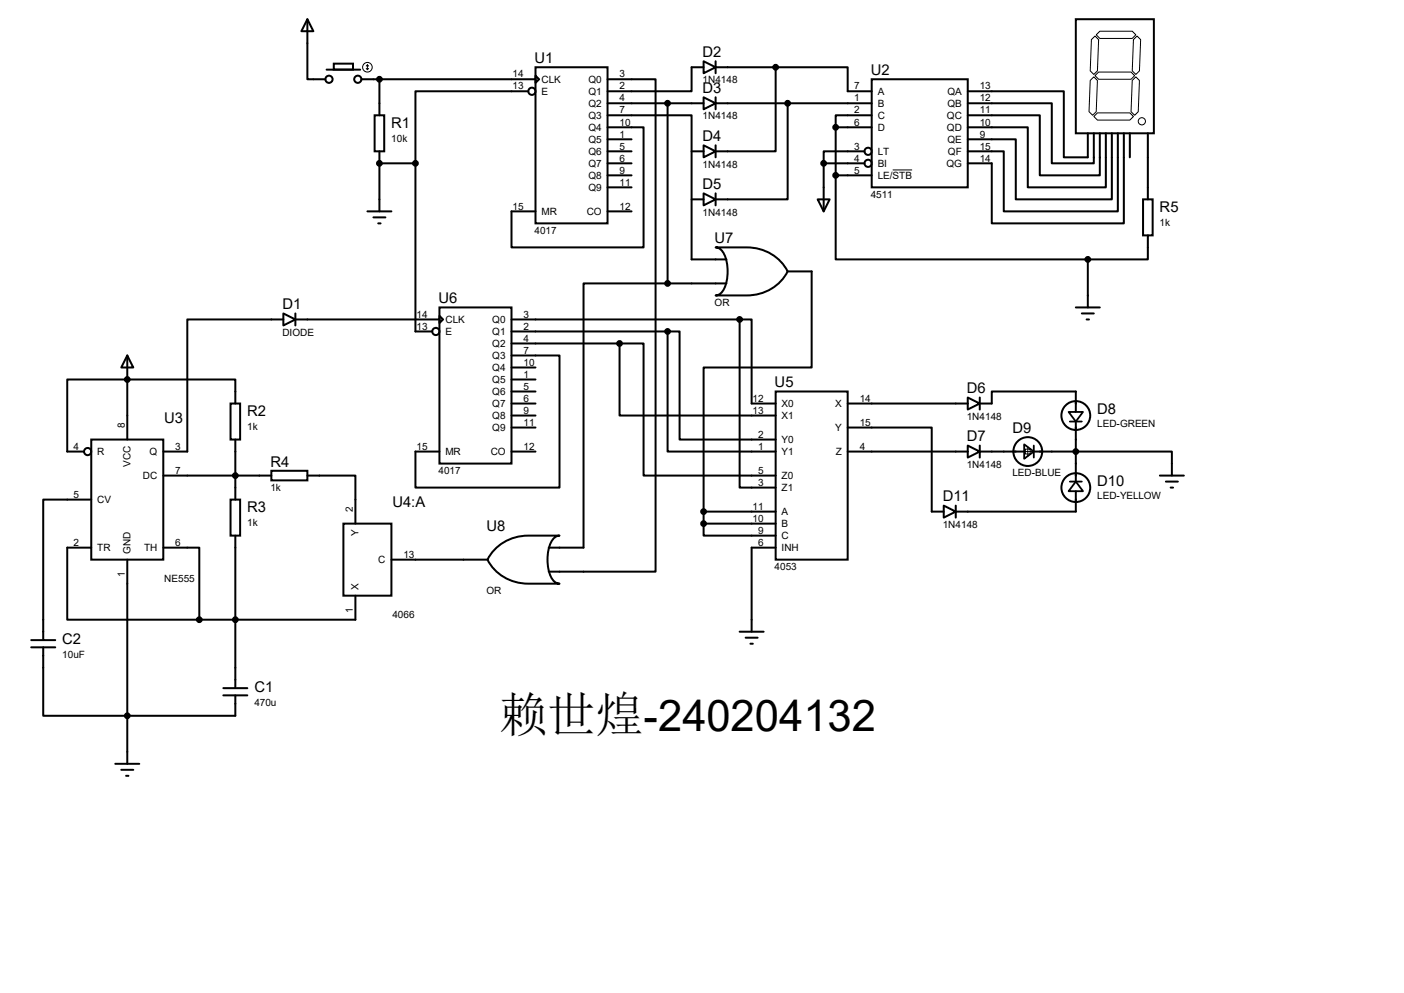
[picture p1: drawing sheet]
<svg xmlns="http://www.w3.org/2000/svg" width="297mm" height="210mm" viewBox="0 0 297 210" stroke-linecap="round" stroke-linejoin="round" font-family="sans-serif">
<g fill="none" stroke="#000" stroke-width=".42">
<path d="M65 4.1l1.3 2.5h-2.5zM65 4.1v12.7h3.8M69.1 14.7h7.1M70.6 13.5h4.1v1.2h-4.1zM76.5 16.8h36.8M80.3 16.8v7.6M111.8 19.3h-23.9v15.2M113.3 14.2h15.2v33h-15.2zM113.3 16l.7 .8-.7 .7zM128.5 16.8h10.2v104.1h-22.6M148.8 13l2.6 1.2-2.6 1.3zM148.8 14.2h-2.5v5.1h-17.8"/>
<path d="M151.4 14.2h12.7M151.4 13v2.5M164.1 14.2h15.2v5.1h5.1M164.1 14.2v17.8h-12.7M184.4 16.8h20.3v22.8h-20.3zM204.7 19.3h20.3v14h5.1v-5.1M227.6 4.1h16.5v24.1h-16.5zM79.2 24.4h2.1v7.6h-2.1zM80.3 32v12.7M80.3 34.5h7.6M87.9 34.5v35.6h3.5M128.5 26.9h7.6v25.4h-27.9v-7.6h5.1"/>
<path d="M128.5 24.4h17.8v30.5h7.4M128.5 34.5h5.1M128.5 21.8h20.3M128.5 37.1h5.1M128.5 29.5h5.1M128.5 32h5.1M128.5 39.6h5.1M141.2 21.8v38.1M146.3 32h2.5M148.8 20.6l2.6 1.2-2.6 1.3zM148.8 30.7l2.6 1.3-2.6 1.3zM151.4 21.8h33"/>
<path d="M151.4 20.6v2.5M151.4 30.7v2.6M166.6 21.8v20.4h-15.2M174.2 34.5h8.7M174.2 34.5v10.2M176.8 37.1v17.8h53.3M176.8 37.1h7.6M176.8 26.9v10.2M176.8 26.9h7.6M182.9 32h-8.7v2.5M184.4 24.4h-7.6v2.5M204.7 24.4h15.3v12.7h12.7v-8.9"/>
<path d="M204.7 21.8h17.8v12.7h8.9v-6.3M204.7 26.9h12.7v12.7h16.5v-11.4M235.2 28.2v14h-20.3v-12.7h-10.2M236.5 28.2v16.5h-24.2v-12.7h-7.6M237.7 28.2v19h-27.9v-12.7h-5.1M239 28.2v5.1M242.8 28.2v14M77.7 44.7h5.1M79 46h2.5M80 47.2h.5M128.5 44.7h5.1M141.2 59.9h-17.8v55.9h-7.3"/>
<path d="M141.2 59.9h12.5M146.3 42.2h2.5M148.8 40.9l2.6 1.3-2.6 1.2zM151.4 40.9v2.5M151.4 52.3h6.6a9.5 9.5 0 0 1 8.6 5.1 9.5 9.5 0 0 1-8.6 5.1h-6.6a2.51 2.51 0 0 0 2.1-2.3 9.1 9.1 0 0 0-.6-7l-1-.8zM166.6 57.4h5.1v20.3h-22.9v30.5M173 42.2h2.5l-1.3 2.5zM230.1 54.9v10.1M241.8 42.2h2v7.6h-2zM242.8 49.8v5.1h-12.7M26.9 75.2l1.3 2.5h-2.5zM26.9 75.2v17.8"/>
<path d="M59.9 66.3l2.6 1.3-2.6 1.2zM59.9 67.6h-20.3v27.9h-5.1M62.5 67.6h30.5M62.5 66.3v2.5M93 65h15.2v33h-15.2zM93 66.8l.7 .8-.7 .7zM108.2 75.2h10.2v27.9h-30.5v-7.6h5.1M108.2 67.6h48.3M108.2 72.6h22.9M108.2 70.1h33M108.2 77.7h5.1M131.1 72.6h5v28h28"/>
<path d="M131.1 72.6v15.3h33M141.2 70.1h2.6v22.9h20.3M141.2 70.1v25.4h22.9M156.5 67.6h2.5v17.7h5.1M156.5 67.6v35.5h7.6M227.6 65h5.1M228.9 66.3h2.5M229.9 67.6h.5M19.3 93h15.2v25.4h-15.2zM48.8 85.3h2v7.7h-2zM49.8 85.3v-5h-35.6v15.2h3.6M49.8 93v12.7"/>
<path d="M57.4 99.6h7.6v2h-7.6zM108.2 85.3h5.1M108.2 95.5h5.1M108.2 87.9h5.1M108.2 90.4h5.1M108.2 80.3h5.1M108.2 82.8h5.1M164.1 82.8h15.2v35.6h-15.2zM179.3 90.4h17.8v17.8h2.5M179.3 85.3h25.4M179.3 95.5h25.4M204.7 84.1l2.6 1.2-2.6 1.3z"/>
<path d="M204.7 94.2l2.6 1.3-2.6 1.3zM207.3 85.3h2.5v-2.5h17.8v4.3M207.3 95.5h9.4M207.3 84.1v2.5M207.3 94.2v2.6M218.7 95.5h29.2v5.1M227.6 89.2v12.7M19.3 105.7h-10.2v29.7M19.3 115.8h-5.1v15.3h28M26.9 118.4v43.1M34.5 115.8h7.7v15.3M34.5 100.6h22.9"/>
<path d="M48.8 105.7h2v7.6h-2zM49.8 113.3v32.2M65 100.6h10.2v10.1M72.6 110.7h10.2v15.3h-10.2zM82.8 118.4h20.3M104.9 115.9a9.8 9.8 0 0 1 6.9-2.6h6.6a2.51 2.51 0 0 0-2.2 2.2 9.1 9.1 0 0 0 .7 7.1l.9 .7 .6 .1h-6.6a9.5 9.5 0 0 1-8.7-5l.5-.9zM148.8 110.7v2.6h15.3M148.8 110.7h15.3M148.8 108.2h15.3M148.8 108.2v2.5M164.1 115.8h-5.1v17.8M199.6 106.9l2.6 1.3-2.6 1.3z"/>
<path d="M202.2 106.9v2.6M227.6 103.9v4.3h-25.4M245.4 100.6h5M246.6 101.9h2.6M247.6 103.1h.6M6.6 135.4h5.1M6.6 136.9h5.1M9.1 136.9v14.5h40.7v-4.3M75.2 126v5.1h-33M156.5 133.6h5M157.7 134.9h2.6M158.7 136.1h.6"/>
<path d="M47.2 145.5h5.1M47.2 147.1h5.1M24.4 161.5h5.1M25.7 162.8h2.5M26.7 164.1h.5"/>
<circle cx="69.6" cy="16.8" r=".76"/>
<circle cx="75.7" cy="16.8" r=".76"/>
<circle cx="112.5" cy="19.3" r=".76"/>
<circle cx="183.6" cy="34.5" r=".76"/>
<circle cx="183.6" cy="32" r=".76"/>
<circle cx="92.2" cy="70.1" r=".76"/>
<circle cx="18.5" cy="95.5" r=".76"/>
<circle cx="217.4" cy="95.5" r="3"/>
<circle cx="227.6" cy="87.9" r="3"/>
<circle cx="227.6" cy="103.1" r="3"/>
</g>
<g fill="#000">
<circle cx="80.3" cy="34.5" r=".21"/>
<circle cx="26.9" cy="80.3" r=".21"/>
</g>
<g fill="none" stroke="#000" stroke-width=".21">
<path d="M77.5 14.5l.2 .2M77.7 13.7v1M77.7 13.7l-.2 .3M77.7 13.7l.3 .3M78 14.5l-.3 .2M230.6 17l.8-.7 .8 .7-.3 6.6-.8 .8-.7-.8zM230.9 8.4l.7-.8 .8 .8-.2 6.6-.8 .7-.8-.7zM231.6 16l.8-.8h6.9l.7 .8-.7 .8h-6.9zM231.9 7.4l.8-.8h6.8l.8 .8-.8 .7h-6.8zM239.8 8.4l.7-.8 .8 .8-.3 6.6-.7 .7-.8-.7zM240.3 16.3l.7 .7-.2 6.6-.8 .8-.7-.8 .2-6.6zM188.8 35.9h4.2"/>
<path d="M231.4 24.6l.8-.7h6.8l.8 .7-.8 .8h-6.8zM216.4 95.5h2M216.9 95h1v1h-1zM217.4 94.5v2"/>
<circle cx="77.7" cy="14.2" r="1.02"/>
<circle cx="241.6" cy="25.7" r=".76"/>
</g>
<g fill="#000" stroke="#000" stroke-width=".42">
<circle cx="80.3" cy="16.8" r=".51"/>
<circle cx="164.1" cy="14.2" r=".51"/>
<circle cx="80.3" cy="34.5" r=".51"/>
<circle cx="87.9" cy="34.5" r=".51"/>
<circle cx="141.2" cy="21.8" r=".51"/>
<circle cx="166.6" cy="21.8" r=".51"/>
<circle cx="174.2" cy="34.5" r=".51"/>
<circle cx="176.8" cy="26.9" r=".51"/>
<circle cx="176.8" cy="37.1" r=".51"/>
<circle cx="141.2" cy="59.9" r=".51"/>
<circle cx="230.1" cy="54.9" r=".51"/>
<circle cx="131.1" cy="72.6" r=".51"/>
<circle cx="141.2" cy="70.1" r=".51"/>
<circle cx="156.5" cy="67.6" r=".51"/>
<circle cx="26.9" cy="80.3" r=".51"/>
<circle cx="227.6" cy="95.5" r=".51"/>
<circle cx="49.8" cy="100.6" r=".51"/>
<circle cx="148.8" cy="108.2" r=".51"/>
<circle cx="148.8" cy="110.7" r=".51"/>
<circle cx="42.2" cy="131.1" r=".51"/>
<circle cx="49.8" cy="131.1" r=".51"/>
<circle cx="26.9" cy="151.4" r=".51"/>
</g>
<path d="M216.7 94l2 1.5-2 1.5zM218.7 94.2v2.6M226.1 87.1h3l-1.5 2.1zM226.3 89.2h2.6M226.3 101.9h2.6M227.6 101.9l1.5 2h-3z" fill="none" stroke="#000" stroke-width=".38"/>
<text font-size="10.2" x="105.7" y="154.7">赖世煌-240204132</text>
<g font-size="3.1">
<text x="113.1" y="13.3">U1</text>
<text x="148.6" y="12.1">D2</text>
<text x="184.2" y="15.9">U2</text>
<text x="148.6" y="19.7">D3</text>
<text x="82.8" y="27">R1</text>
<text x="148.6" y="29.8">D4</text>
<text x="148.6" y="40">D5</text>
<text x="245.3" y="44.8">R5</text>
<text x="151.2" y="51.4">U7</text>
<text x="59.7" y="65.4">D1</text>
<text x="92.8" y="64.1">U6</text>
<text x="163.9" y="81.9">U5</text>
<text x="204.5" y="83.2">D6</text>
<text x="34.8" y="89.5">U3</text>
<text x="52.3" y="88">R2</text>
<text x="232.1" y="87.5">D8</text>
<text x="204.5" y="93.3">D7</text>
<text x="214.2" y="91.6">D9</text>
<text x="57.2" y="98.7">R4</text>
<text x="83" y="107.3">U4:A</text>
<text x="199.4" y="106">D11</text>
<text x="232.1" y="102.7">D10</text>
<text x="52.3" y="108.3">R3</text>
<text x="102.9" y="112.4">U8</text>
<text x="13.2" y="136.2">C2</text>
<text x="53.8" y="146.4">C1</text>
</g>
<g font-size="2.1">
<text x="108.4" y="16.4">14</text>
<text x="114.6" y="17.5">CLK</text>
<text x="124.5" y="17.5">Q0</text>
<text x="131.1" y="16.4">3</text>
<text x="148.6" y="17.7">1N4148</text>
<text x="108.4" y="18.9">13</text>
<text x="114.6" y="20.1">E</text>
<text x="124.5" y="20.1">Q1</text>
<text x="124.5" y="22.6">Q2</text>
<text x="131.1" y="18.9">2</text>
<text x="131.1" y="21.5">4</text>
<text x="180.7" y="18.9">7</text>
<text x="180.7" y="21.5">1</text>
<text x="185.7" y="20.1">A</text>
<text x="185.7" y="22.6">B</text>
<text x="200.4" y="20.1">QA</text>
<text x="200.4" y="22.6">QB</text>
<text x="207.3" y="18.9">13</text>
<text x="207.3" y="21.5">12</text>
<text x="82.8" y="29.9">10k</text>
<text x="124.5" y="25.1">Q3</text>
<text x="124.5" y="27.7">Q4</text>
<text x="131.1" y="24">7</text>
<text x="131.1" y="26.5">10</text>
<text x="131.1" y="29.1">1</text>
<text x="148.6" y="25.3">1N4148</text>
<text x="180.7" y="24">2</text>
<text x="180.7" y="26.5">6</text>
<text x="185.7" y="25.1">C</text>
<text x="185.7" y="27.7">D</text>
<text x="200.3" y="25.1">QC</text>
<text x="200.3" y="27.7">QD</text>
<text x="207.3" y="24">11</text>
<text x="207.3" y="26.5">10</text>
<text x="207.3" y="29.1">9</text>
<text x="124.5" y="30.2">Q5</text>
<text x="124.5" y="32.8">Q6</text>
<text x="124.5" y="35.3">Q7</text>
<text x="131.1" y="31.6">5</text>
<text x="131.1" y="34.2">6</text>
<text x="148.6" y="35.4">1N4148</text>
<text x="180.7" y="31.6">3</text>
<text x="180.7" y="34.2">4</text>
<text x="185.7" y="32.8">LT</text>
<text x="185.7" y="35.3">BI</text>
<text x="200.2" y="35.3">QG</text>
<text x="200.4" y="30.2">QE</text>
<text x="200.5" y="32.8">QF</text>
<text x="207.3" y="31.6">15</text>
<text x="207.3" y="34.2">14</text>
<text x="124.5" y="37.8">Q8</text>
<text x="124.5" y="40.4">Q9</text>
<text x="131.1" y="36.7">9</text>
<text x="131.1" y="39.2">11</text>
<text x="180.7" y="36.7">5</text>
<text x="184.2" y="41.8">4511</text>
<text x="185.7" y="37.8">LE/STB</text>
<text x="108.4" y="44.3">15</text>
<text x="114.6" y="45.5">MR</text>
<text x="124.1" y="45.5">CO</text>
<text x="131.1" y="44.3">12</text>
<text x="148.6" y="45.6">1N4148</text>
<text x="245.3" y="47.7">1k</text>
<text x="113.1" y="49.4">4017</text>
<text x="151.2" y="64.6">OR</text>
<text x="59.7" y="71">DIODE</text>
<text x="88.1" y="67.2">14</text>
<text x="88.1" y="69.7">13</text>
<text x="94.2" y="68.3">CLK</text>
<text x="94.2" y="70.9">E</text>
<text x="104.1" y="68.3">Q0</text>
<text x="104.1" y="70.9">Q1</text>
<text x="110.7" y="67.2">3</text>
<text x="110.7" y="69.7">2</text>
<text x="104.1" y="73.4">Q2</text>
<text x="104.1" y="75.9">Q3</text>
<text x="110.7" y="72.3">4</text>
<text x="110.7" y="74.8">7</text>
<text x="110.7" y="77.3">10</text>
<text x="104.1" y="78.5">Q4</text>
<text x="104.1" y="81">Q5</text>
<text x="104.1" y="83.6">Q6</text>
<text x="110.7" y="79.9">1</text>
<text x="110.7" y="82.4">5</text>
<text x="104.1" y="86.1">Q7</text>
<text x="104.1" y="88.6">Q8</text>
<text x="110.7" y="85">6</text>
<text x="110.7" y="87.5">9</text>
<text x="159.2" y="85">12</text>
<text x="159.2" y="87.5">13</text>
<text x="165.4" y="86.1">X0</text>
<text x="165.4" y="88.6">X1</text>
<text x="176.7" y="86.1">X</text>
<text x="181.9" y="85">14</text>
<text x="204.5" y="88.8">1N4148</text>
<text x="15.6" y="95.1">4</text>
<text x="26.4" y="90.4" transform="rotate(-90 26.4 90.4)">8</text>
<text x="37.1" y="95.1">3</text>
<text x="52.3" y="90.9">1k</text>
<text x="88.1" y="95.1">15</text>
<text x="104.1" y="91.2">Q9</text>
<text x="110.7" y="95.1">12</text>
<text x="110.7" y="90">11</text>
<text x="160.4" y="92.6">2</text>
<text x="160.4" y="95.1">1</text>
<text x="165.4" y="93.7">Y0</text>
<text x="176.7" y="91.2">Y</text>
<text x="181.9" y="90">15</text>
<text x="181.9" y="95.1">4</text>
<text x="232.1" y="90.4">LED-GREEN</text>
<text x="20.6" y="96.3">R</text>
<text x="27.6" y="98.7" transform="rotate(-90 27.6 98.7)">VCC</text>
<text x="30.2" y="101.3">DC</text>
<text x="31.6" y="96.3">Q</text>
<text x="37.1" y="100.2">7</text>
<text x="92.8" y="100.2">4017</text>
<text x="94.2" y="96.3">MR</text>
<text x="103.8" y="96.3">CO</text>
<text x="160.4" y="100.2">5</text>
<text x="165.4" y="96.3">Y1</text>
<text x="165.4" y="101.3">Z0</text>
<text x="176.8" y="96.3">Z</text>
<text x="204.5" y="98.9">1N4148</text>
<text x="214.2" y="100.7">LED-BLUE</text>
<text x="15.6" y="105.3">5</text>
<text x="20.6" y="106.4">CV</text>
<text x="57.2" y="103.8">1k</text>
<text x="159.2" y="107.8">11</text>
<text x="160.4" y="102.7">3</text>
<text x="165.4" y="103.9">Z1</text>
<text x="232.1" y="105.6">LED-YELLOW</text>
<text x="52.3" y="111.2">1k</text>
<text x="74.7" y="108.2" transform="rotate(-90 74.7 108.2)">2</text>
<text x="75.9" y="113.4" transform="rotate(-90 75.9 113.4)">Y</text>
<text x="159.2" y="110.4">10</text>
<text x="160.4" y="112.9">9</text>
<text x="165.4" y="109">A</text>
<text x="165.4" y="111.5">B</text>
<text x="199.4" y="111.6">1N4148</text>
<text x="15.6" y="115.4">2</text>
<text x="20.6" y="116.6">TR</text>
<text x="27.6" y="117.1" transform="rotate(-90 27.6 117.1)">GND</text>
<text x="30.5" y="116.6">TH</text>
<text x="37.1" y="115.4">6</text>
<text x="80" y="119.1">C</text>
<text x="85.3" y="118">13</text>
<text x="160.4" y="115.4">6</text>
<text x="165.4" y="114">C</text>
<text x="165.4" y="116.6">INH</text>
<text x="26.4" y="122.1" transform="rotate(-90 26.4 122.1)">1</text>
<text x="34.8" y="123.1">NE555</text>
<text x="75.9" y="124.7" transform="rotate(-90 75.9 124.7)">X</text>
<text x="102.9" y="125.6">OR</text>
<text x="163.9" y="120.5">4053</text>
<text x="74.7" y="129.7" transform="rotate(-90 74.7 129.7)">1</text>
<text x="83" y="130.7">4066</text>
<text x="13.2" y="139.1">10uF</text>
<text x="53.8" y="149.3">470u</text>
</g>
</svg>
